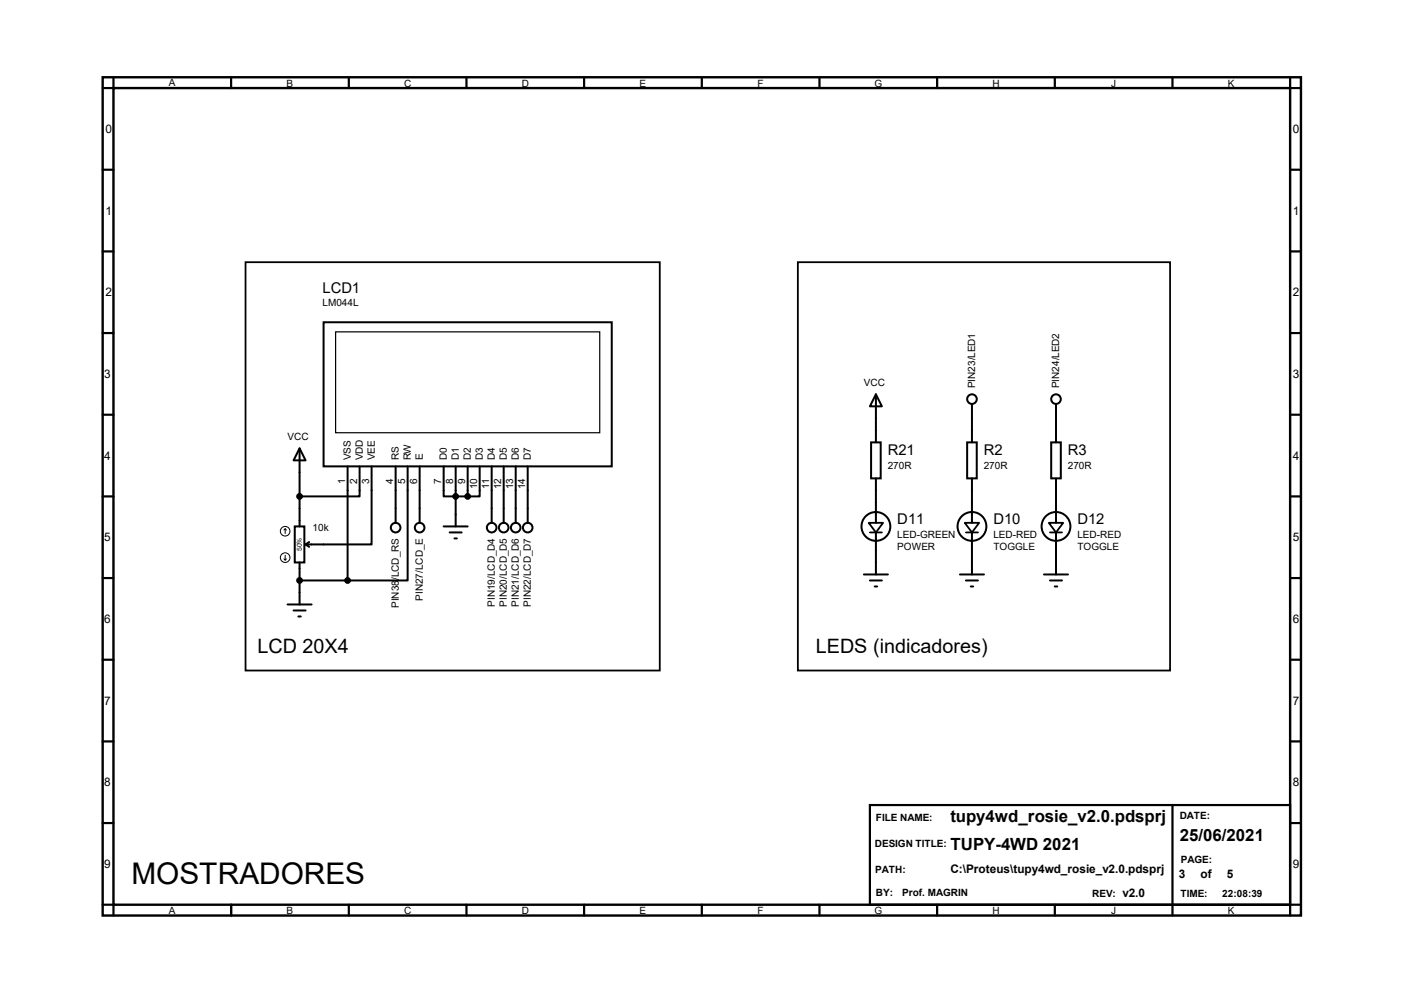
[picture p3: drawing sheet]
<svg xmlns="http://www.w3.org/2000/svg" width="297mm" height="210mm" viewBox="0 0 297 210" stroke-linecap="round" stroke-linejoin="round" font-family="sans-serif">
<path d="M21.7 16.3h253.5v177.3h-253.5zM24 18.6h248.9v172.7h-248.9z" fill="none" stroke="#000" stroke-width=".51"/>
<g fill="none" stroke="#000" stroke-width=".47">
<path d="M24 16.3v2.3h-2.3M48.9 16.3v2.3M73.8 16.3v2.3M98.7 16.3v2.3M123.6 16.3v2.3M148.5 16.3v2.3M173.4 16.3v2.3M198.2 16.3v2.3M223.1 16.3v2.3M248 16.3v2.3M272.9 16.3v2.3h2.3M21.7 35.9h2.3"/>
<path d="M272.9 35.9h2.3M21.7 53.2h2.3M272.9 53.2h2.3M21.7 70.4h2.3M272.9 70.4h2.3M21.7 87.7h2.3M272.9 87.7h2.3M21.7 105h2.3M272.9 105h2.3M21.7 122.3h2.3M21.7 139.5h2.3M272.9 122.3h2.3"/>
<path d="M272.9 139.5h2.3M21.7 156.8h2.3M272.9 156.8h2.3M21.7 174.1h2.3M184 170.3h88.9v21h-88.9zM248 170.3v23.3M272.9 174.1h2.3M21.7 191.3h2.3v2.3M48.9 191.3v2.3M73.8 191.3v2.3M98.7 191.3v2.3M123.6 191.3v2.3"/>
<path d="M148.5 191.3v2.3M173.4 191.3v2.3M198.2 191.3v2.3M223.1 191.3v2.3M275.2 191.3h-2.3v2.3"/>
</g>
<g fill="none" stroke="#000" stroke-width=".42">
<path d="M68.5 68.2h60.9v30.4h-60.9zM63.4 94.8l1.2 2.6h-2.5zM63.4 94.8v16.5M73.5 98.6v24.2M76.1 98.6v6.4h-12.7M78.6 98.6v16.5h-14M83.7 98.6v12M86.2 98.6v24.2h-12.7M88.8 98.6v12M93.9 98.6v6.4h5M96.4 98.6v12.7M98.9 98.6v6.4"/>
<path d="M101.5 98.6v6.4h-2.6M104 98.6v12M106.6 98.6v12M109.1 98.6v12M111.6 98.6v12M184.3 93.6h2v7.6h-2zM185.3 83.4l1.3 2.5h-2.6zM185.3 83.4v10.2M204.6 93.6h2v7.6h-2zM205.6 85.4v8.2M222.4 93.6h2v7.6h-2zM223.4 85.4v8.2"/>
<path d="M62.4 111.3h2v7.7h-2zM63.4 119v8.8M64.6 115.1l.8 .6M65.4 114.6l-.8 .5M93.9 111.3h5M95.1 112.6h2.6M96.1 113.9h.5M185.3 101.2v9.4M185.3 112.6v8.9M205.6 101.2v9.4M205.6 112.6v8.9M223.4 101.2v9.4"/>
<path d="M223.4 112.6v8.9M60.8 127.8h5.1M62.1 129.1h2.5M63.1 130.4h.5M63.4 122.8h10.1M182.8 121.5h5M184 122.8h2.6M185 124h.5M203.1 121.5h5.1M204.3 122.8h2.6M205.4 124h.5M220.9 121.5h5"/>
<path d="M222.1 122.8h2.6M223.1 124h.5"/>
<circle cx="205.6" cy="84.4" r="1.02"/>
<circle cx="223.4" cy="84.4" r="1.02"/>
<circle cx="83.7" cy="111.6" r="1.02"/>
<circle cx="88.8" cy="111.6" r="1.02"/>
<circle cx="104" cy="111.6" r="1.02"/>
<circle cx="106.6" cy="111.6" r="1.02"/>
<circle cx="109.1" cy="111.6" r="1.02"/>
<circle cx="111.6" cy="111.6" r="1.02"/>
<circle cx="185.3" cy="111.3" r="3"/>
<circle cx="205.6" cy="111.3" r="3"/>
<circle cx="223.4" cy="111.3" r="3"/>
</g>
<circle cx="63.4" cy="122.8" r=".21" fill="#000"/>
<path d="M51.9 55.5h87.7v86.3h-87.7zM168.8 55.5h78.7v86.3h-78.7zM183.8 110.6h3l-1.5 2zM184 112.6h2.6M204.1 110.6h3l-1.5 2zM204.3 112.6h2.6M221.9 110.6h3l-1.5 2zM222.1 112.6h2.6" fill="none" stroke="#000" stroke-width=".38"/>
<g fill="none" stroke="#000" stroke-width=".21">
<path d="M60.1 118.2l.2 .2M60.3 111.8l-.2 .3M60.3 111.8l.3 .3M60.3 111.8v1.1M60.3 117.4v1M60.6 118.2l-.3 .2"/>
<circle cx="60.3" cy="112.4" r="1.02"/>
<circle cx="60.3" cy="117.9" r="1.02"/>
</g>
<g fill="#000" stroke="#000" stroke-width=".42">
<circle cx="63.4" cy="105" r=".51"/>
<circle cx="96.4" cy="105" r=".51"/>
<circle cx="98.9" cy="105" r=".51"/>
<circle cx="63.4" cy="122.8" r=".51"/>
<circle cx="73.5" cy="122.8" r=".51"/>
</g>
<path d="M71 70.2h55.9v21.3h-55.9z" fill="none" stroke="#000" stroke-width=".25"/>
<text font-size="6.3" x="27.8" y="186.9">MOSTRADORES</text>
<g font-size="4.2">
<text x="54.5" y="138">LCD 20X4</text>
<text x="172.6" y="138">LEDS (indicadores)</text>
</g>
<g font-size="3.6">
<text x="201" y="173.9">tupy4wd_rosie_v2.0.pdsprj</text>
<text x="201" y="179.7">TUPY-4WD 2021</text>
<text x="249.6" y="178">25/06/2021</text>
</g>
<g font-size="3.1">
<text x="68.2" y="61.9">LCD1</text>
<text x="187.8" y="96.2">R21</text>
<text x="208.1" y="96.2">R2</text>
<text x="225.9" y="96.2">R3</text>
<text x="189.8" y="110.9">D11</text>
<text x="210.1" y="110.9">D10</text>
<text x="227.9" y="110.9">D12</text>
</g>
<g font-size="2.5">
<text x="22.3" y="28.2">0</text>
<text x="273.5" y="28.2">0</text>
<text x="22.3" y="45.4">1</text>
<text x="273.5" y="45.4">1</text>
<text x="22.3" y="62.7">2</text>
<text x="273.5" y="62.7">2</text>
<text x="22.1" y="80">3</text>
<text x="273.5" y="80">3</text>
<text x="22.1" y="97.2">4</text>
<text x="273.5" y="97.2">4</text>
<text x="22.1" y="114.5">5</text>
<text x="273.5" y="114.5">5</text>
<text x="22.1" y="131.8">6</text>
<text x="273.5" y="131.8">6</text>
<text x="22.1" y="149.1">7</text>
<text x="273.5" y="149.1">7</text>
<text x="22.1" y="166.3">8</text>
<text x="273.5" y="166.3">8</text>
<text x="22.1" y="183.6">9</text>
<text x="201" y="184.7">C:\Proteus\tupy4wd_rosie_v2.0.pdsprj</text>
<text x="249.4" y="185.7">3</text>
<text x="254" y="185.7">of</text>
<text x="259.5" y="185.7">5</text>
<text x="273.5" y="183.6">9</text>
<text x="237.4" y="189.7">v2.0</text>
</g>
<g font-size="2.1">
<text x="35.7" y="18.1">A</text>
<text x="60.6" y="18.4">B</text>
<text x="85.5" y="18.4">C</text>
<text x="110.4" y="18.4">D</text>
<text x="135.3" y="18.4">E</text>
<text x="160.3" y="18.4">F</text>
<text x="185" y="18.4">G</text>
<text x="209.9" y="18.4">H</text>
<text x="235.1" y="18.4">J</text>
<text x="259.7" y="18.4">K</text>
<text x="68.2" y="64.8">LM044L</text>
<text x="182.8" y="81.6">VCC</text>
<text x="206.3" y="82.1" transform="rotate(-90 206.3 82.1)">PIN23/LED1</text>
<text x="224.1" y="82.1" transform="rotate(-90 224.1 82.1)">PIN24/LED2</text>
<text x="60.8" y="93">VCC</text>
<text x="74.2" y="97.4" transform="rotate(-90 74.2 97.4)">VSS</text>
<text x="76.7" y="97.4" transform="rotate(-90 76.7 97.4)">VDD</text>
<text x="79.3" y="97.4" transform="rotate(-90 79.3 97.4)">VEE</text>
<text x="84.4" y="97.4" transform="rotate(-90 84.4 97.4)">RS</text>
<text x="86.9" y="97.4" transform="rotate(-90 86.9 97.4)">RW</text>
<text x="89.4" y="97.4" transform="rotate(-90 89.4 97.4)">E</text>
<text x="94.5" y="97.4" transform="rotate(-90 94.5 97.4)">D0</text>
<text x="97.1" y="97.4" transform="rotate(-90 97.1 97.4)">D1</text>
<text x="99.6" y="97.4" transform="rotate(-90 99.6 97.4)">D2</text>
<text x="102.1" y="97.4" transform="rotate(-90 102.1 97.4)">D3</text>
<text x="104.7" y="97.4" transform="rotate(-90 104.7 97.4)">D4</text>
<text x="107.2" y="97.4" transform="rotate(-90 107.2 97.4)">D5</text>
<text x="109.8" y="97.4" transform="rotate(-90 109.8 97.4)">D6</text>
<text x="112.3" y="97.4" transform="rotate(-90 112.3 97.4)">D7</text>
<text x="187.8" y="99.1">270R</text>
<text x="208.1" y="99.1">270R</text>
<text x="225.9" y="99.1">270R</text>
<text x="73" y="102.4" transform="rotate(-90 73 102.4)">1</text>
<text x="75.6" y="102.4" transform="rotate(-90 75.6 102.4)">2</text>
<text x="78.1" y="102.4" transform="rotate(-90 78.1 102.4)">3</text>
<text x="83.2" y="102.4" transform="rotate(-90 83.2 102.4)">4</text>
<text x="85.7" y="102.4" transform="rotate(-90 85.7 102.4)">5</text>
<text x="88.3" y="102.4" transform="rotate(-90 88.3 102.4)">6</text>
<text x="93.3" y="102.4" transform="rotate(-90 93.3 102.4)">7</text>
<text x="95.9" y="102.4" transform="rotate(-90 95.9 102.4)">8</text>
<text x="98.4" y="102.4" transform="rotate(-90 98.4 102.4)">9</text>
<text x="101" y="103.5" transform="rotate(-90 101 103.5)">10</text>
<text x="103.5" y="103.4" transform="rotate(-90 103.5 103.4)">11</text>
<text x="106" y="103.5" transform="rotate(-90 106 103.5)">12</text>
<text x="108.6" y="103.5" transform="rotate(-90 108.6 103.5)">13</text>
<text x="111.1" y="103.5" transform="rotate(-90 111.1 103.5)">14</text>
<text x="66.1" y="112.2">10k</text>
<text x="189.8" y="113.8">LED-GREEN</text>
<text x="210.1" y="113.8">LED-RED</text>
<text x="227.9" y="113.8">LED-RED</text>
<text x="189.8" y="116.4">POWER</text>
<text x="210.1" y="116.4">TOGGLE</text>
<text x="227.9" y="116.4">TOGGLE</text>
<text x="84.4" y="128.6" transform="rotate(-90 84.4 128.6)">PIN38/LCD_RS</text>
<text x="89.4" y="127.1" transform="rotate(-90 89.4 127.1)">PIN27/LCD_E</text>
<text x="104.7" y="128.4" transform="rotate(-90 104.7 128.4)">PIN19/LCD_D4</text>
<text x="107.2" y="128.4" transform="rotate(-90 107.2 128.4)">PIN20/LCD_D5</text>
<text x="109.8" y="128.4" transform="rotate(-90 109.8 128.4)">PIN21/LCD_D6</text>
<text x="112.3" y="128.4" transform="rotate(-90 112.3 128.4)">PIN22/LCD_D7</text>
<text x="185.3" y="173.7">FILE NAME:</text>
<text x="249.6" y="173.2">DATE:</text>
<text x="185.1" y="179.2">DESIGN TITLE:</text>
<text x="185.1" y="184.5">PATH:</text>
<text x="249.8" y="182.6">PAGE:</text>
<text x="185.3" y="189.5">BY:</text>
<text x="190.9" y="189.5">Prof. MAGRIN</text>
<text x="231.1" y="189.6">REV:</text>
<text x="249.7" y="189.6">TIME:</text>
<text x="258.6" y="189.6">22:08:39</text>
<text x="35.7" y="193.4">A</text>
<text x="60.6" y="193.4">B</text>
<text x="85.5" y="193.4">C</text>
<text x="110.4" y="193.4">D</text>
<text x="135.3" y="193.4">E</text>
<text x="160.3" y="193.4">F</text>
<text x="185" y="193.4">G</text>
<text x="209.9" y="193.4">H</text>
<text x="235.1" y="193.4">J</text>
<text x="259.7" y="193.4">K</text>
</g>
<text font-size="1.4" x="63.8" y="116.6" transform="rotate(-90 63.8 116.6)">50%</text>
</svg>
